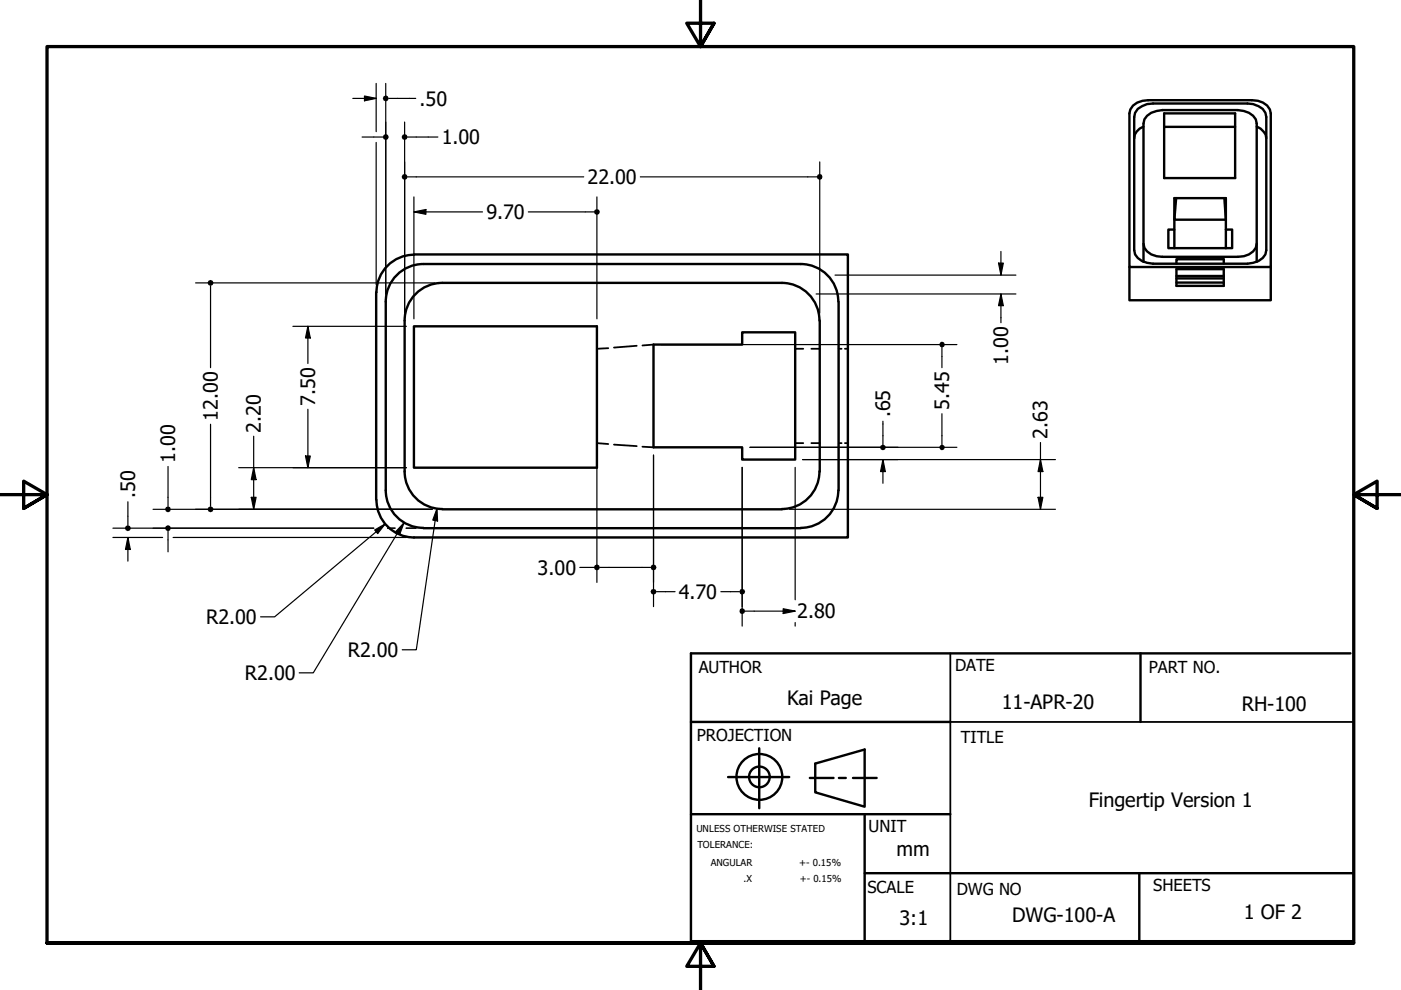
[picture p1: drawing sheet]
<svg xmlns="http://www.w3.org/2000/svg" width="297mm" height="210mm" viewBox="0 0 297 210" stroke-linecap="round" stroke-linejoin="round" font-family="sans-serif">
<!-- layer: Visible (ANSI) -->
<g fill="none" stroke="#000" stroke-width=".51">
<path d="M240.2 22.4l.9-.6 1.2-.4 1.2-.2h21.9a3.6 3.6 0 0 1 4 2.8v32.6h-29.9v-32.6l.1-.8zM241.2 23.1l2-1 1.3-.2h20a4.3 4.3 0 0 1 3.8 2l.2 .9v28.3a3.1 3.1 0 0 1-2.8 2.6l-1.2 .2h-20a4.3 4.3 0 0 1-3.8-2l-.2-.8v-28.3l.2-.9zM242.4 26.8a2.86 2.86 0 0 0-1.9 2.5M246.8 24h15.1v13.8h-15.1zM246.8 26.9h15.1M266.4 26.8a3.1 3.1 0 0 1 2.1 2.5M87.8 53.9h92v60.1h-92a8 8 0 0 1-8-8M87.8 54a8 8 0 0 0-8 8M89.8 56a8 8 0 0 0-8 7.9M89.8 56h80a8 8 0 0 1 7.9 7.9M165.8 60a8 8 0 0 1 7.9 8M165.8 60h-72a8 8 0 0 0-8 7.9"/>
<path d="M239.5 56.6v7.1h29.9v-7.1M242.4 55.5v-29.3a3.1 3.1 0 0 1 2.8-2.7l1.2-.2h16a4.3 4.3 0 0 1 3.9 2l.1 .9v29.3M242.4 51.7a3.1 3.1 0 0 0 2.8 2.6l1.2 .2h16a4.1 4.1 0 0 0 3.9-2l.1-.8M249 48.7h-1.3v3.9h13.5v-3.9h-1.3v3.9M249.4 42l-.4 4.6h10.9l-.3-4.6M249.4 55.9v-.9h10.1v.9M249.4 57.1h10.1v3.5h-10.1zM249.4 59.9h10.1M249.4 58.5h10.1M249.4 59h10.1M259.9 48.7v-6.7h-10.9v10.6M79.8 61.9v44.1"/>
<path d="M81.8 64v40M85.8 68v32a8 8 0 0 0 8 7.9M87.8 69.2h38.8v30h-38.8zM138.6 73.1h18.8v-2.6h11.2v26.9h-11.2v-2.6h-18.8zM173.8 68v32M177.8 64v40M173.7 100a8 8 0 0 1-7.9 7.9M81.8 104a8 8 0 0 0 8 7.9M89.8 112h80M93.8 108h72M177.7 104a8 8 0 0 1-7.9 7.9"/>
</g>
<!-- layer: Hidden (ANSI) -->
<g fill="none" stroke="#000" stroke-width=".38">
<path d="M129 73.8l-2.4 .1M135 73.3l-4.8 .4M138.6 73.1l-2.4 .2M168.6 73.9h1.7M172 73.9h1.8M177.8 73.9h.6M179.1 73.9h.7M126.6 94l2.4 .1M130.2 94.3l4.8 .3M136.2 94.7l2.4 .1M168.6 94h1.7M172 94h1.8"/>
<path d="M177.8 94h.6M179.1 94h.7"/>
</g>
<!-- layer: Border (ANSI) -->
<path d="M148.5 -.1v10l-2.9-5h5.8l-2.9 5 2.9-5M0 104.9h10l-5-2.9v5.8l5-2.9-5 2.9M297 104.9h-10l5-2.9v5.8l-5-2.9 5 2.9M10 199.9v-190h277v190h-277h277M151.4 204.9l-2.9-5 2.9 5h-5.8l2.9-5v10" fill="none" stroke="#000" stroke-width=".7"/>
<!-- layer: Title (ANSI) -->
<g fill="none" stroke="#000" stroke-width=".51">
<path d="M241.8 138.5v14.6M286.3 138.5h-139.8v61.1h140.5M146.5 153.1h55M161 158.7v12.7M146.5 172.6h55M154.4 164.8h12.9M171.7 164.9h5M172.8 161.9l10.5-3v12.1l-10.5-3zM177.9 164.9h1.4M180.8 164.9h5.1M183.3 172.6v27.3M183.3 185.1h103.5"/>
<path d="M241.6 185.1v14.8"/>
<circle cx="161" cy="164.7" r="4.9"/>
<circle cx="161" cy="164.7" r="2.19"/>
</g>
<path d="M201.5 138.5v61.1M201.5 153.1h85.3M139.3 199.9h147.5" fill="none" stroke="#000" stroke-width=".38"/>
<!-- layer: Dimension (ANSI) -->
<g fill="none" stroke="#000" stroke-width=".25">
<path d="M79.8 17.7v10.2M81.8 17.7v44.7M74.8 20.9h5M76.8 29.1h4.4M77.3 20.4l2.5 .5-2.5 .5zM79.8 30.2v30.2M82.4 20.9h5.7M85.8 25.9v40.5M86.4 37.5h37.4M86.4 29.1h6.4M135.8 37.5h37.4M173.8 34.3v32.1"/>
<path d="M41.5 60h50.7M87.8 44.9l2.5-.5v1zM87.8 44.9h14.5M87.8 41.8v25.8M112 44.9h13.9M126.6 41.8v25.8M177 58.3h38.4M211.7 55.8h1l-.5 2.5zM212.2 53.3v5M44.6 60.6v17.3M62.1 69.2h24.1M65.3 69.2l.5 2.5h-1z"/>
<path d="M65.3 69.2v7.9M126.6 70.8v52.7M140.2 73.1h62.7M173 62.3h42.4M199.7 73.7v4.2M212.2 62.3l.5 2.5h-1zM212.2 62.3v6.1M35.6 98.9v8.5M44.6 90v17.4M50.6 99.2h35.6M53.8 99.2l.5 2.5h-1zM53.8 92.5v15.5"/>
<path d="M64.8 96.7h1l-.5 2.5zM65.3 86.8v12.4M138.6 96.5v32.1M157.4 99.1v33.7M159 94.8h43.9M168.6 99.1v28.1M170.2 97.4h53.6M187.2 97.4l.5 2.6h-1zM187.2 89.3v5M187.2 97.4v5.1M199.7 87.7v6.6M220.6 97.4l.5 2.6h-1z"/>
<path d="M220.6 93.8v14.2M23.9 114h10.6M23.9 112h55.3M27.1 114l.5 2.5h-1zM27.1 106.4v5M27.1 114v5M32.4 108h59.2M35.6 112.6v4.4M36.7 114h49.5M53.3 105.4h1l-.5 2.6zM79.4 112.4l2.3-1.3-1.6 2zM81.7 111.1l-23.5 19.7h-3"/>
<path d="M82.2 112h1.6M85.7 110.8l-.9 2.4-.9-.5zM85.7 110.8l-19.3 31.9h-3M86.1 112h2.1M92.6 107.9l.2 2.6-1-.2zM92.6 107.9l-4.3 29.9h-3M167.4 108h56.4M220.1 105.4h1l-.5 2.6zM122.9 120.3h3.7M127.2 120.3h10.7M139.2 125.4h3.9M152.8 125.4h4"/>
<path d="M158 129.6h10.6M166.1 129.1l2.5 .5-2.5 .5zM168.6 132v.8"/>
</g>
<g fill="#000">
<path d="M77.3 20.4l2.5 .5-2.5 .5z" fill-rule="evenodd"/>
<path d="M87.8 44.9l2.5-.5v1z" fill-rule="evenodd"/>
<path d="M211.7 55.8h1l-.5 2.5z" fill-rule="evenodd"/>
<path d="M65.3 69.2l.5 2.5h-1z" fill-rule="evenodd"/>
<path d="M212.2 62.3l.5 2.5h-1z" fill-rule="evenodd"/>
<path d="M64.8 96.7h1l-.5 2.5z" fill-rule="evenodd"/>
<path d="M187.2 97.4l.5 2.6h-1z" fill-rule="evenodd"/>
<path d="M199.3 94.5l.4-.2 .5 .2 .1 .3-.1 .5-.5 .2-.4-.2-.2-.5z" fill-rule="evenodd"/>
<path d="M220.6 97.4l.5 2.6h-1z" fill-rule="evenodd"/>
<path d="M27.1 114l.5 2.5h-1z" fill-rule="evenodd"/>
<path d="M53.3 105.4h1l-.5 2.6z" fill-rule="evenodd"/>
<path d="M53.8 99.2l.5 2.5h-1z" fill-rule="evenodd"/>
<path d="M79.4 112.4l2.3-1.3-1.6 2z" fill-rule="evenodd"/>
<path d="M85.7 110.8l-.9 2.4-.9-.5z" fill-rule="evenodd"/>
<path d="M92.6 107.9l.2 2.6-1-.2z" fill-rule="evenodd"/>
<path d="M220.1 105.4h1l-.5 2.6z" fill-rule="evenodd"/>
<path d="M166.1 129.1l2.5 .5-2.5 .5z" fill-rule="evenodd"/>
<circle cx="81.8" cy="20.9" r=".63"/>
<circle cx="81.8" cy="29.1" r=".63"/>
<circle cx="85.8" cy="37.5" r=".63"/>
<circle cx="85.8" cy="29.1" r=".63"/>
<circle cx="173.8" cy="37.5" r=".62"/>
<circle cx="44.6" cy="60" r=".63"/>
<circle cx="126.6" cy="45" r=".62"/>
<circle cx="199.8" cy="73" r=".62"/>
<circle cx="187.2" cy="94.9" r=".61"/>
<circle cx="27.1" cy="112" r=".63"/>
<circle cx="35.6" cy="108" r=".62"/>
<circle cx="35.6" cy="112" r=".63"/>
<circle cx="44.6" cy="108" r=".63"/>
<circle cx="126.6" cy="120.3" r=".63"/>
<circle cx="138.6" cy="125.5" r=".63"/>
<circle cx="138.6" cy="120.3" r=".63"/>
<circle cx="157.4" cy="125.5" r=".62"/>
<circle cx="157.4" cy="129.6" r=".62"/>
</g>
<g font-size="4.2">
<text x="89" y="22.4">.50</text>
<text x="93.7" y="30.6">1.00</text>
<text x="124.6" y="39">22.00</text>
<text x="103.1" y="46.5">9.70</text>
<text x="213.7" y="77.4" transform="rotate(-90 213.7 77.4)">1.00</text>
<text x="46.2" y="89.2" transform="rotate(-90 46.2 89.2)">12.00</text>
<text x="66.8" y="86" transform="rotate(-90 66.8 86)">7.50</text>
<text x="188.7" y="88.5" transform="rotate(-90 188.7 88.5)">.65</text>
<text x="201.2" y="86.9" transform="rotate(-90 201.2 86.9)">5.45</text>
<text x="55.3" y="91.7" transform="rotate(-90 55.3 91.7)">2.20</text>
<text x="222.1" y="93.1" transform="rotate(-90 222.1 93.1)">2.63</text>
<text x="37.1" y="98.1" transform="rotate(-90 37.1 98.1)">1.00</text>
<text x="28.6" y="105.6" transform="rotate(-90 28.6 105.6)">.50</text>
<text x="114" y="121.8">3.00</text>
<text x="143.9" y="127">4.70</text>
<text x="169" y="131.1">2.80</text>
<text x="43.7" y="132.3">R2.00</text>
<text x="73.7" y="139.3">R2.00</text>
<text x="51.9" y="144.2">R2.00</text>
<text x="166.9" y="149.5">Kai Page</text>
<text x="212.4" y="150.3">11-APR-20</text>
<text x="263.3" y="150.8">RH-100</text>
<text x="230.8" y="171.2">Fingertip Version 1</text>
<text x="190.1" y="181.5">mm</text>
<text x="190.7" y="196.2">3:1</text>
<text x="214.6" y="195.5">DWG-100-A</text>
<text x="263.7" y="194.9">1 OF 2</text>
</g>
<g font-size="3.5">
<text x="148.1" y="142.8">AUTHOR</text>
<text x="202.5" y="142.2">DATE</text>
<text x="243.6" y="142.8">PART NO.</text>
<text x="147.8" y="157.2">PROJECTION</text>
<text x="203.7" y="157.5">TITLE</text>
<text x="184.1" y="176.4">UNIT</text>
<text x="184" y="189.3">SCALE</text>
<text x="202.9" y="189.7">DWG NO</text>
<text x="244.5" y="188.9">SHEETS</text>
</g>
<g font-size="2">
<text x="147.6" y="176.4">UNLESS OTHERWISE STATED</text>
<text x="147.9" y="179.9">TOLERANCE:</text>
<text x="150.7" y="183.6">ANGULAR</text>
<text x="169.4" y="183.7">+- 0.15%</text>
<text x="157.6" y="187">.X</text>
<text x="169.5" y="187">+- 0.15%</text>
</g>
</svg>
